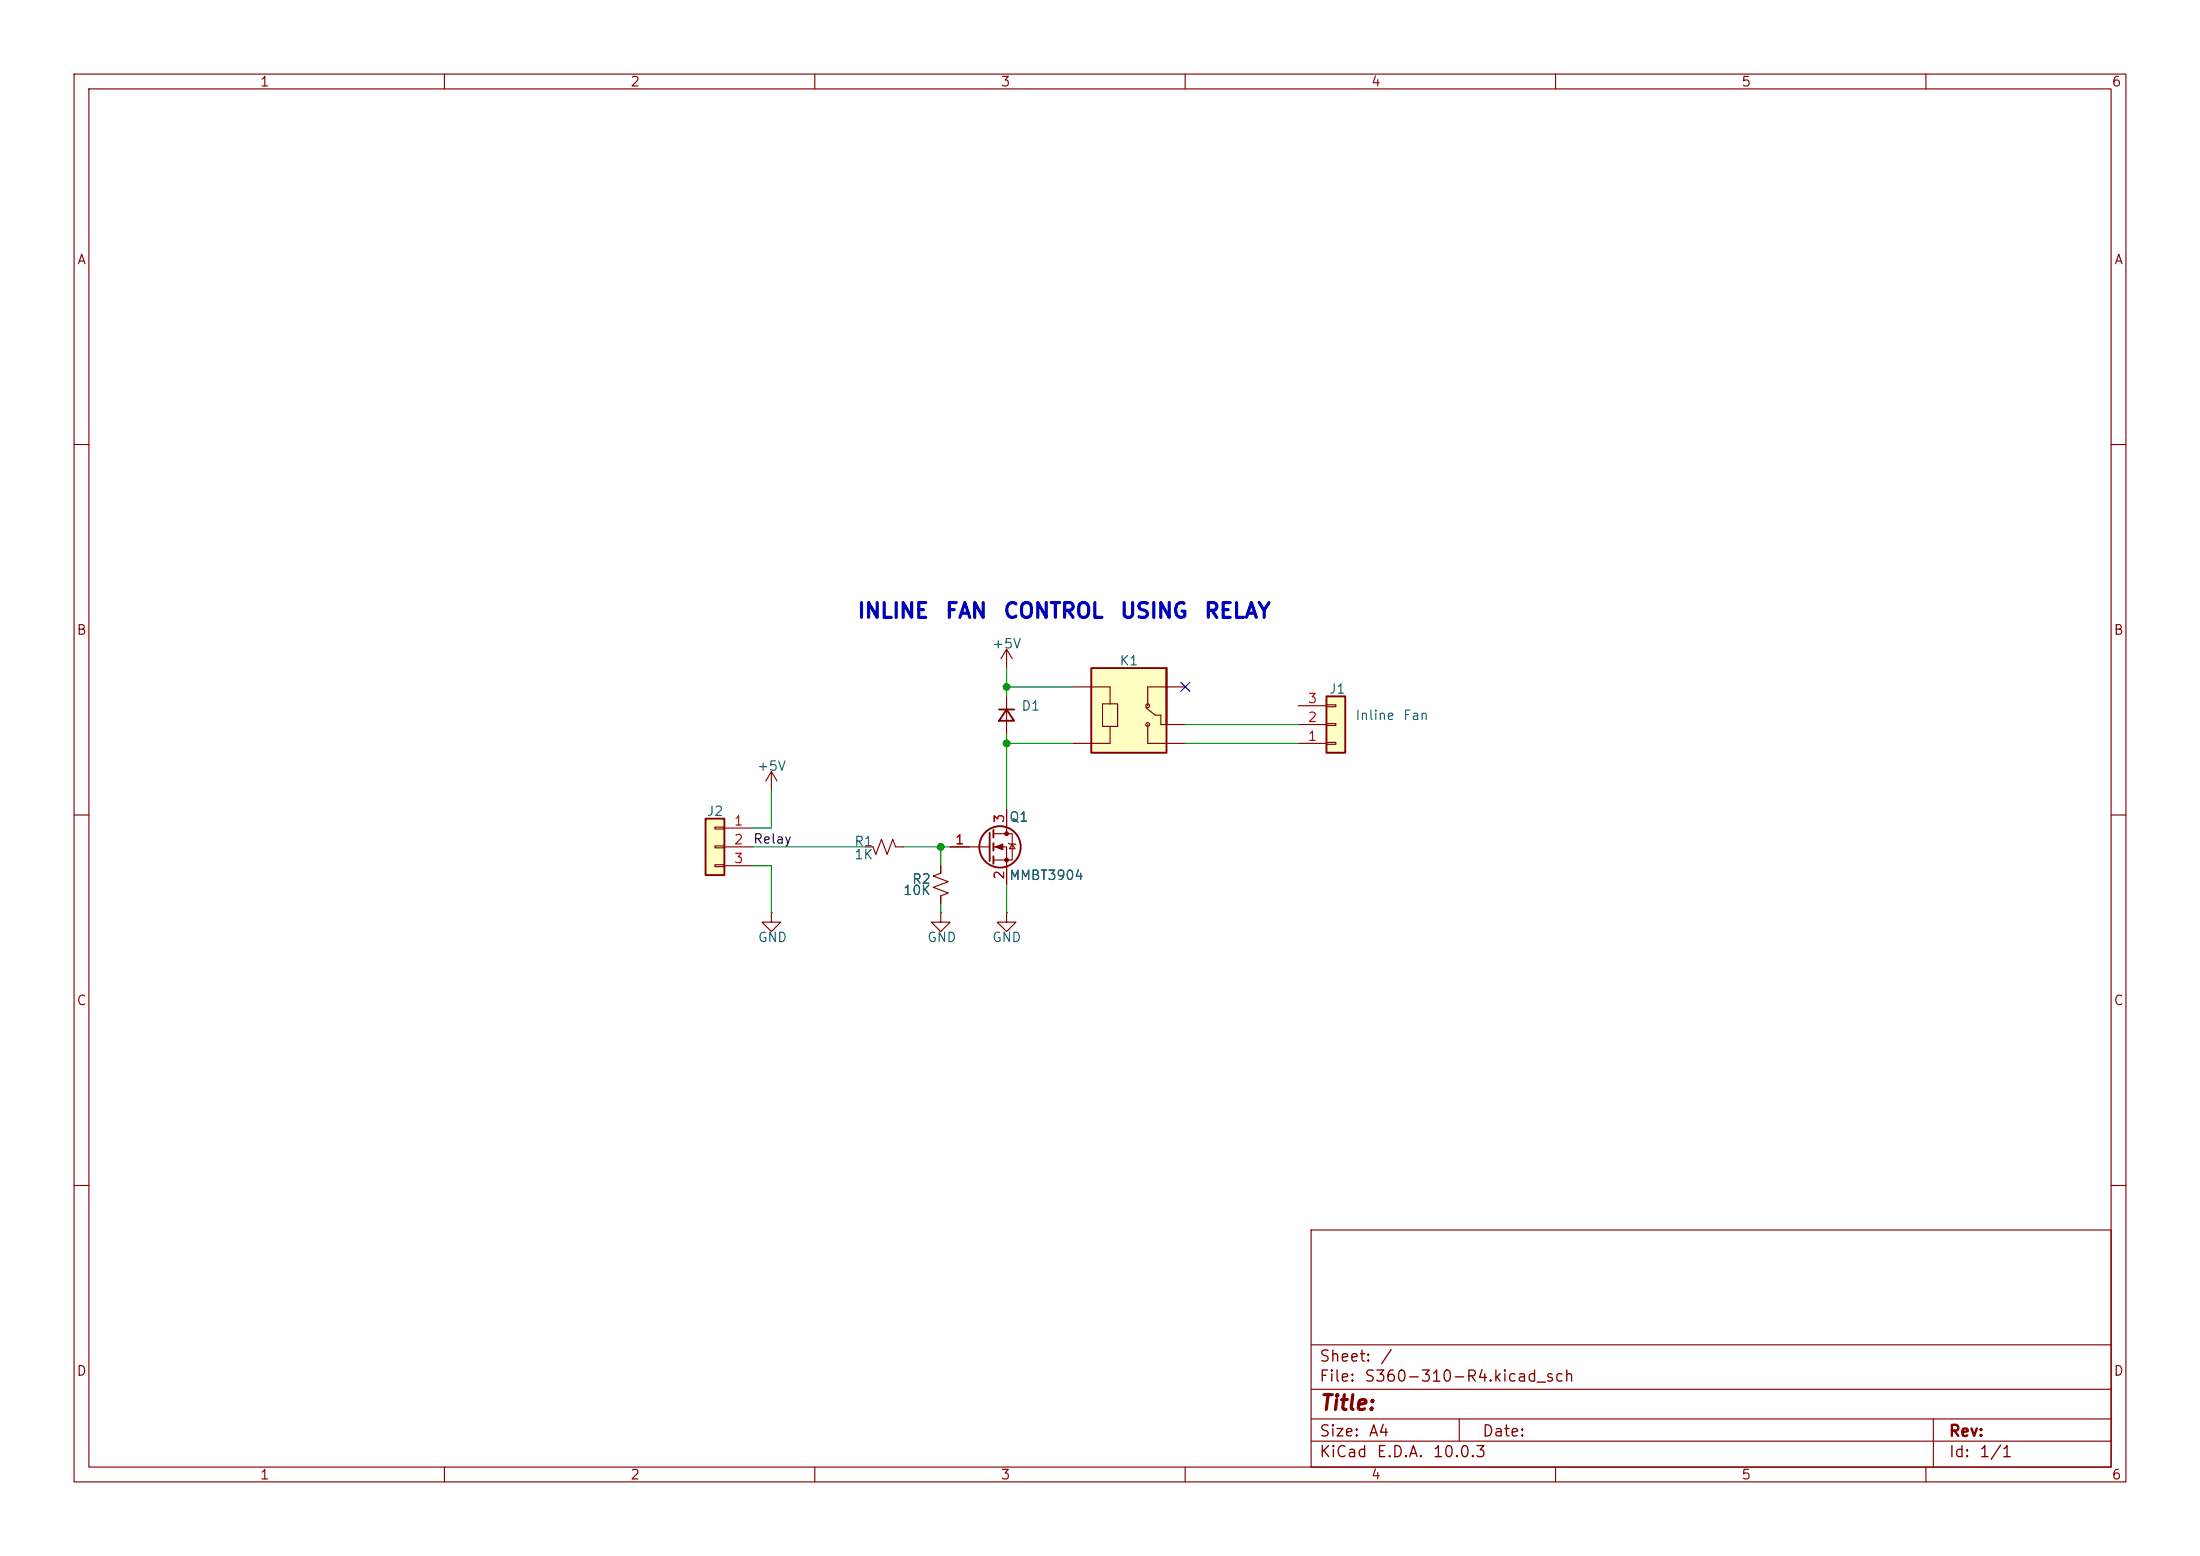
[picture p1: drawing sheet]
<svg xmlns="http://www.w3.org/2000/svg" width="297mm" height="210mm" viewBox="0 0 297 210" stroke-linecap="round" stroke-linejoin="round" font-family="sans-serif">
<g fill="none" stroke="#840000" stroke-width=".15">
<path d="M10 10h277v190h-277zM12 12h273v186h-273zM60 10v2M110 10v2M160 10v2M210 10v2M260 10v2M10 60h2M285 60h2M10 110h2M285 110h2M10 160h2"/>
<path d="M177 166h108v32h-108zM285 160h2M60 198v2M110 198v2M160 198v2M177 194.5h108M177 191.5h108M177 187.5h108M177 181.5h108M197 191.5v3M210 198v2M260 198v2"/>
<path d="M261 191.5v6.5"/>
</g>
<path d="M147.3 90.2h10.2v11.4h-10.2z" fill="#ffffc2"/>
<path d="M147.3 90.2h10.2v11.4h-10.2zM157.5 90.2v7.6" fill="none" stroke="#840000" stroke-width=".25"/>
<g fill="none" stroke="#840000" stroke-width=".15">
<path d="M144.8 92.7h5.1v2.3M148.8 95h2.1v3h-2.1zM149.9 98v2.3h-5.1M154.7 95.5l1.3 1h.7v1.3h3.3M154.9 97.8v2.5h5.1M160 92.7h-5.1v2.6M104.1 104.1l.8 1.3M104.1 104.1l-.7 1.3M104.1 104.1v2.6"/>
<circle cx="154.9" cy="95.2" r=".25"/>
<circle cx="154.9" cy="97.8" r=".25"/>
</g>
<path d="M95.2 110.5h2.6v7.6h-2.6z" fill="#ffffc2"/>
<path d="M95.2 110.5h2.6v7.6h-2.6z" fill="none" stroke="#840000" stroke-width=".25"/>
<path d="M96.5 111.6h1.3v.3h-1.3zM96.5 114.2h1.3v.2h-1.3zM96.5 116.7h1.3v.3h-1.3zM97.8 111.8h3.8M97.8 114.3h3.8M97.8 116.8h3.8" fill="none" stroke="#840000" stroke-width=".15"/>
<path d="M179.1 94h2.5v7.6h-2.5z" fill="#ffffc2"/>
<g fill="none" stroke="#840000" stroke-width=".25">
<path d="M134.9 95.8h2M135.9 95.8l1 1.5h-2zM179.1 94h2.5v7.6h-2.5zM133.6 112.4v3.8M134.1 112v1M134.1 113.8v1M134.1 115.6v1"/>
<circle cx="135" cy="114.3" r="2.79"/>
</g>
<g fill="none" stroke="#840000" stroke-width=".15">
<path d="M135.9 87.6v2.6M135.9 94v5.1M135.9 87.6l.8 1.3M135.9 87.6l-.8 1.3M175.3 97.8h3.8M175.3 95.3h3.8M179.1 97.7h1.2v.2h-1.2zM179.1 95.1h1.2v.3h-1.2zM116.8 114.3h1.1l.3 1 .8-2 .8 2 .7-2 .4 1h1M127 116.8v1.1l-1 .3 2 .8-2 .8 2 .7-1 .4v1M128.3 114.3h5.3M134.1 112.5h2.6v3.6h-2.6"/>
<path d="M134.1 114.3h1.8v5.1M135.9 109.2v3.3M136.1 113.8l.2 .1h.7l.2 .1M136.7 113.9l.3 .7h-.7zM175.3 100.3h3.8M179.1 100.2h1.2v.3h-1.2zM104.1 123.2v1.3h-1.2l1.2 1.2 1.3-1.2h-1.3M104.1 123.2h.1M127 123.2v1.3h-1.3l1.3 1.2 1.3-1.2h-1.3M127 123.2h.1M135.9 123.2v1.3h-1.3l1.3 1.2 1.3-1.2h-1.3M135.9 123.2h.1"/>
</g>
<g fill="#840000" stroke="#840000" stroke-width=".15">
<path d="M134.4 114.3l1-.4v.8z"/>
<circle cx="135.9" cy="112.5" r=".25"/>
<circle cx="135.9" cy="116.1" r=".25"/>
</g>
<g fill="none" stroke="#009600" stroke-width=".15">
<path d="M135.9 90.2v3.8M135.9 99.1v10.1M135.9 92.7h8.9M160 97.8h15.3M101.6 114.3h15.2M101.6 116.8h2.5v6.4M104.1 106.7v5.1h-2.5M121.9 114.3h6.4M127 114.3v2.5M135.9 119.4v3.8M135.9 100.3h8.9M160 100.3h15.3"/>
<path d="M127 121.9v1.3"/>
</g>
<path d="M159.4 92.1l1.2 1.2M160.6 92.1l-1.2 1.2" fill="none" stroke="#000084" stroke-width=".15"/>
<g fill="#009600" stroke="#009600" stroke-width=".14">
<circle cx="135.9" cy="100.3" r=".46"/>
<circle cx="135.9" cy="92.7" r=".46"/>
<circle cx="127" cy="114.3" r=".46"/>
</g>
<g font-size="2" fill="#0000c2">
<text x="115.6" y="83.9">INLINE</text>
<text x="127.5" y="83.9">FAN</text>
<text x="135.3" y="83.9">CONTROL</text>
<text x="151.1" y="83.9">USING</text>
<text x="162.5" y="83.9">RELAY</text>
</g>
<text font-size="2" fill="#840000" x="178" y="190.8">Title:</text>
<g font-size="1.5" fill="#840000">
<text x="178" y="184.2">Sheet:</text>
<text x="186.2" y="184.2">/</text>
<text x="178" y="186.9">File:</text>
<text x="184.1" y="186.9">S360-310-R4.kicad_sch</text>
<text x="178" y="197.1">KiCad</text>
<text x="178" y="194.3">Size:</text>
<text x="184.7" y="194.3">A4</text>
<text x="185.7" y="197.1">E.D.A.</text>
<text x="193.3" y="197.1">10.0.3</text>
<text x="200" y="194.3">Date:</text>
<text x="263" y="194.3">Rev:</text>
<text x="263" y="197.1">Id:</text>
<text x="267.1" y="197.1">1/1</text>
</g>
<g font-size="1.3" fill="#840000">
<text x="35" y="12">1</text>
<text x="85" y="12">2</text>
<text x="135" y="12">3</text>
<text x="185" y="12">4</text>
<text x="235" y="12">5</text>
<text x="285" y="12">6</text>
<text x="10.3" y="36">A</text>
<text x="285.3" y="36">A</text>
<text x="10.3" y="86">B</text>
<text x="285.3" y="86">B</text>
<text x="10.3" y="136">C</text>
<text x="285.3" y="136">C</text>
<text x="10.3" y="186">D</text>
<text x="285.3" y="186">D</text>
<text x="35" y="200">1</text>
<text x="85" y="200">2</text>
<text x="135" y="200">3</text>
<text x="185" y="200">4</text>
<text x="235" y="200">5</text>
<text x="285" y="200">6</text>
</g>
<g font-size="1.3" fill="#006464">
<text x="133.9" y="87.8">+5V</text>
<text x="151.1" y="90.1">K1</text>
<text x="179.3" y="93.9">J1</text>
<text x="137.8" y="96.2">D1</text>
<text x="182.9" y="97.5">Inline</text>
<text x="189.3" y="97.5">Fan</text>
<text x="102.1" y="104.3">+5V</text>
<text x="95.3" y="110.4">J2</text>
<text x="136.2" y="111.2">Q1</text>
<text x="115.2" y="114.5">R1</text>
<text x="115.2" y="116.3">1K</text>
<text x="123" y="119.6">R2</text>
<text x="136.2" y="119.1">MMBT3904</text>
<text x="121.8" y="121.1">10K</text>
<text x="102.2" y="127.5">GND</text>
<text x="125.1" y="127.5">GND</text>
<text x="133.9" y="127.5">GND</text>
</g>
<g font-size="1.3" fill="#a90000">
<text x="176.5" y="95.2">3</text>
<text x="176.5" y="100.3">1</text>
<text x="176.5" y="97.8">2</text>
<text x="99" y="111.7">1</text>
<text x="135.9" y="111.2" transform="rotate(-90 135.9 111.2)">3</text>
<text x="99" y="114.3">2</text>
<text x="99" y="116.8">3</text>
<text x="128.8" y="114.3">1</text>
<text x="135.9" y="118.8" transform="rotate(-90 135.9 118.8)">2</text>
</g>
<text font-size="1.3" fill="#0f0f0f" x="101.6" y="114.2">Relay</text>
</svg>
